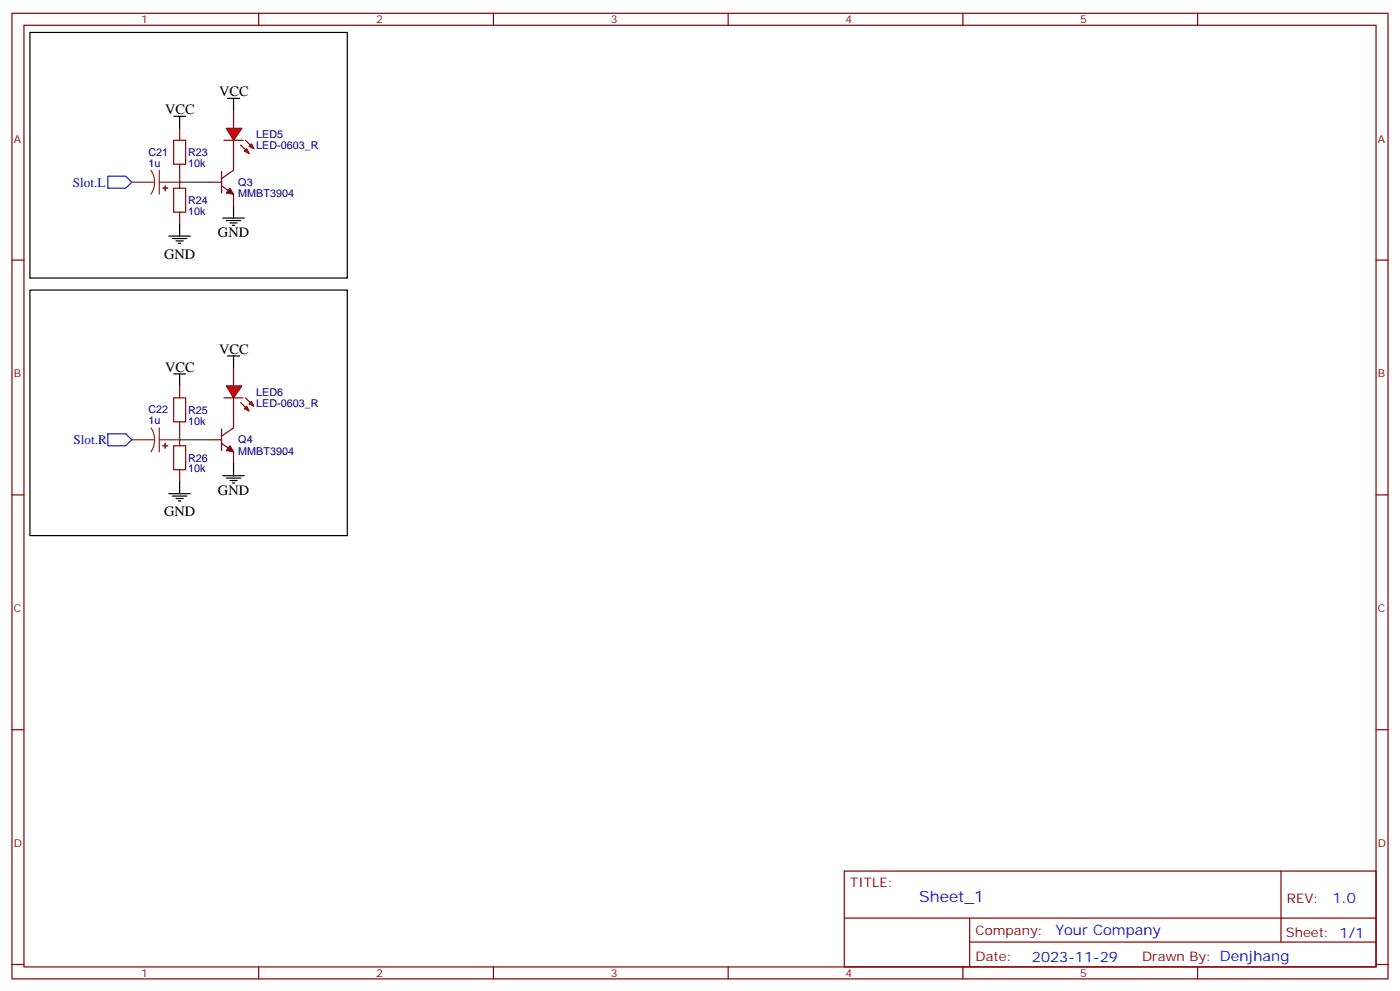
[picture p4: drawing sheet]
<svg xmlns="http://www.w3.org/2000/svg" width="412mm" height="292mm" viewBox="0 0 412 292" stroke-linecap="round" stroke-linejoin="round" font-family="sans-serif">
<g fill="none" stroke="#870000" stroke-width=".35">
<path d="M3.5 3.9h405.4v284.4h-405.4zM7.1 7.4h398.2v277.3h-398.2zM76.2 3.9v3.5M145.3 3.9v3.5M214.5 3.9v3.5M283.6 3.9v3.5M352.8 3.9v3.5M3.5 76.6h3.6M405.3 76.6h3.6M3.5 145.7h3.6M405.3 145.7h3.6M3.5 214.9h3.6"/>
<path d="M405.3 214.9h3.6M248.7 256.5h156.6v28.2h-156.6zM377.3 256.5v20.9M248.7 270.4h156.5M285.6 277.4h119.6M285.6 270.4v14.1M3.5 284h3.6M76.2 284.7v3.6M145.3 284.7v3.6M214.5 284.7v3.6M283.6 284.7v3.6M352.8 284.7v3.6"/>
<path d="M405.3 284h3.6"/>
</g>
<path d="M31.7 51.9h5.3l1.8 1.8-1.8 1.7h-5.3zM31.7 127.7h5.3l1.8 1.8-1.8 1.8h-5.3z" fill="none" stroke="#00f" stroke-width=".35"/>
<path d="M8.8 9.6h93.5v72.3h-93.5zM67 29h3.6M68.8 29v3.5M65.6 64.2h6.4M66.7 64.9h4.2M67.7 65.7h2.1M68.4 66.4h.7M68.8 60.7v3.5" fill="none" stroke="#000" stroke-width=".35"/>
<path d="M38.8 53.7h6.7M44.4 50.1l.9 1.7 .2 1.9M45.5 53.7l-.2 1.8-.9 1.7M46.9 53.7h6M46.9 50.1v7.1" fill="none" stroke="#8c2424" stroke-width=".35"/>
<g fill="#8c2424" stroke="#8c2424" stroke-width=".35">
<path d="M48.6 54.7l.1 1.4z"/>
<path d="M48 55.4h1.4z"/>
</g>
<g fill="#f00" stroke="#870000" stroke-width=".35">
<path d="M66.7 37.8h4.6l-2.5 3.5z"/>
<path d="M66 41.3h5.6z"/>
</g>
<g fill="#870000" stroke="#870000" stroke-width=".35">
<path d="M72.3 41.3l1.4 1.4z"/>
<path d="M70.9 42.7l1.4 1.4z"/>
</g>
<g fill="#f00" stroke="#870000" stroke-width=".35">
<path d="M73.4 43.1l.7-.7 .7 1.4z"/>
<path d="M72 44.5l.7-.7 .7 1.4z"/>
</g>
<g fill="none" stroke="#870000" stroke-width=".35">
<path d="M52.9 37.8v3.5M68.8 32.5v5.3M52.9 48.4v7M61.7 53.7h3.6M65.3 54.7l3.5 2.5v3.5M65.3 50.5v6.3M68.8 41.3v8.8l-3.5 2.5M52.9 62.5v3.5M52.9 113.6v3.6M52.9 124.2v7.1M52.9 138.3v3.6M61.7 129.5h3.6"/>
<path d="M65.3 130.6l3.5 2.4v3.6M65.3 126.3v6.4M68.8 122.4v3.6l-3.5 2.4"/>
</g>
<g fill="#870000" stroke="#870000" stroke-width=".35">
<path d="M67.7 55.4l1.1 1.8-2.1-.4z"/>
<path d="M67.7 131.3l1.1 1.7-2.1-.3z"/>
</g>
<path d="M51.2 55.4h3.5v7.1h-3.5zM51.2 41.3h3.5v7.1h-3.5zM51.2 117.2h3.5v7h-3.5zM51.2 131.3h3.5v7h-3.5z" fill="none" stroke="#a10000" stroke-width=".35"/>
<g fill="none" stroke="#000" stroke-width=".35">
<path d="M51.2 34.3h3.5M52.9 34.3v3.5M49.7 69.5h6.4M50.8 70.2h4.2M51.9 70.9h2.1M52.6 71.6h.7M52.9 66v3.5M51.2 110.1h3.5M52.9 110.1v3.5M49.7 145.4h6.4M50.8 146.1h4.2M51.9 146.8h2.1"/>
<path d="M52.6 147.5h.7M52.9 141.9v3.5"/>
</g>
<path d="M52.9 53.7h8.8M52.9 129.5h8.8" fill="none" stroke="#008700" stroke-width=".35"/>
<g fill="#f00" stroke="#870000" stroke-width=".35">
<path d="M66.7 113.6h4.6l-2.5 3.6z"/>
<path d="M66 117.2h5.6z"/>
</g>
<g fill="#870000" stroke="#870000" stroke-width=".35">
<path d="M72.3 117.2l1.4 1.4z"/>
<path d="M70.9 118.6l1.4 1.4z"/>
</g>
<g fill="#f00" stroke="#870000" stroke-width=".35">
<path d="M73.4 118.9l.7-.7 .7 1.4z"/>
<path d="M72 120.3l.7-.7 .7 1.4z"/>
</g>
<path d="M68.8 108.3v5.3M68.8 117.2v5.2" fill="none" stroke="#870000" stroke-width=".35"/>
<path d="M38.8 129.5h6.7M44.4 126l.9 1.7 .2 1.8M45.5 129.5l-.2 1.9-.9 1.6M46.9 129.5h6M46.9 126v7" fill="none" stroke="#8c2424" stroke-width=".35"/>
<g fill="#8c2424" stroke="#8c2424" stroke-width=".35">
<path d="M48.6 130.6l.1 1.4z"/>
<path d="M48 131.2l1.4 .1z"/>
</g>
<path d="M8.8 85.4h93.5v72.3h-93.5zM67 104.8h3.6M68.8 104.8v3.5M68.8 136.6v3.5M65.6 140.1h6.4M66.7 140.8h4.2M67.7 141.5h2.1M68.4 142.2h.7" fill="none" stroke="#000" stroke-width=".35"/>
<text font-size="4.6" fill="#00f" x="270.8" y="265.5">Sheet_1</text>
<g font-size="4.2">
<text x="64.6" y="28.3">VCC</text>
<text x="48.7" y="33.5">VCC</text>
<text x="64.2" y="69.9">GND</text>
<text x="48.3" y="76.2">GND</text>
<text x="64.6" y="104.1">VCC</text>
<text x="48.7" y="109.4">VCC</text>
<text x="64.2" y="145.7">GND</text>
<text x="48.3" y="152.1">GND</text>
</g>
<g font-size="4.2" fill="#00f">
<text x="392.5" y="265.8">1.0</text>
<text x="310.9" y="275.3">Your Company</text>
<text x="304" y="283.1">2023-11-29</text>
</g>
<g font-size="3.9" fill="#00f">
<text x="21.5" y="55">Slot.L</text>
<text x="21.7" y="130.8">Slot.R</text>
</g>
<g font-size="3.9" fill="#800">
<text x="250.5" y="261.1">TITLE:</text>
<text x="379.1" y="265.8">REV:</text>
<text x="287.4" y="275.3">Company:</text>
<text x="378.7" y="275.9">Sheet: 1/1</text>
<text x="287.4" y="283">Date:</text>
<text x="336.4" y="283.1">Drawn By: Denjhang</text>
</g>
<g font-size="3.2" fill="#800">
<text x="41.6" y="6.9">1</text>
<text x="110.8" y="6.9">2</text>
<text x="179.9" y="6.9">3</text>
<text x="249.1" y="6.9">4</text>
<text x="318.2" y="6.9">5</text>
<text x="4.1" y="42">A</text>
<text x="405.9" y="42">A</text>
<text x="4.1" y="111.2">B</text>
<text x="405.9" y="111.2">B</text>
<text x="4.1" y="180.3">C</text>
<text x="405.9" y="180.3">C</text>
<text x="4.1" y="249.4">D</text>
<text x="405.9" y="249.4">D</text>
<text x="41.6" y="287.7">1</text>
<text x="110.8" y="287.7">2</text>
<text x="179.9" y="287.7">3</text>
<text x="249.1" y="287.7">4</text>
<text x="318.2" y="287.7">5</text>
</g>
<g font-size="3.2" fill="#000080">
<text x="75.5" y="40.7">LED5</text>
<text x="43.8" y="45.9">C21</text>
<text x="55.4" y="46">R23</text>
<text x="75.5" y="43.9">LED-0603_R</text>
<text x="43.8" y="49.1">1u</text>
<text x="55.4" y="49.2">10k</text>
<text x="70.2" y="58.1">MMBT3904</text>
<text x="70.2" y="54.7">Q3</text>
<text x="55.4" y="63.3">10k</text>
<text x="55.4" y="60.1">R24</text>
<text x="75.5" y="119.7">LED-0603_R</text>
<text x="75.5" y="116.5">LED6</text>
<text x="43.8" y="124.9">1u</text>
<text x="43.8" y="121.7">C22</text>
<text x="55.4" y="125">10k</text>
<text x="55.4" y="121.8">R25</text>
<text x="70.2" y="130.6">Q4</text>
<text x="55.4" y="135.9">R26</text>
<text x="70.2" y="133.9">MMBT3904</text>
<text x="55.4" y="139.1">10k</text>
</g>
</svg>
